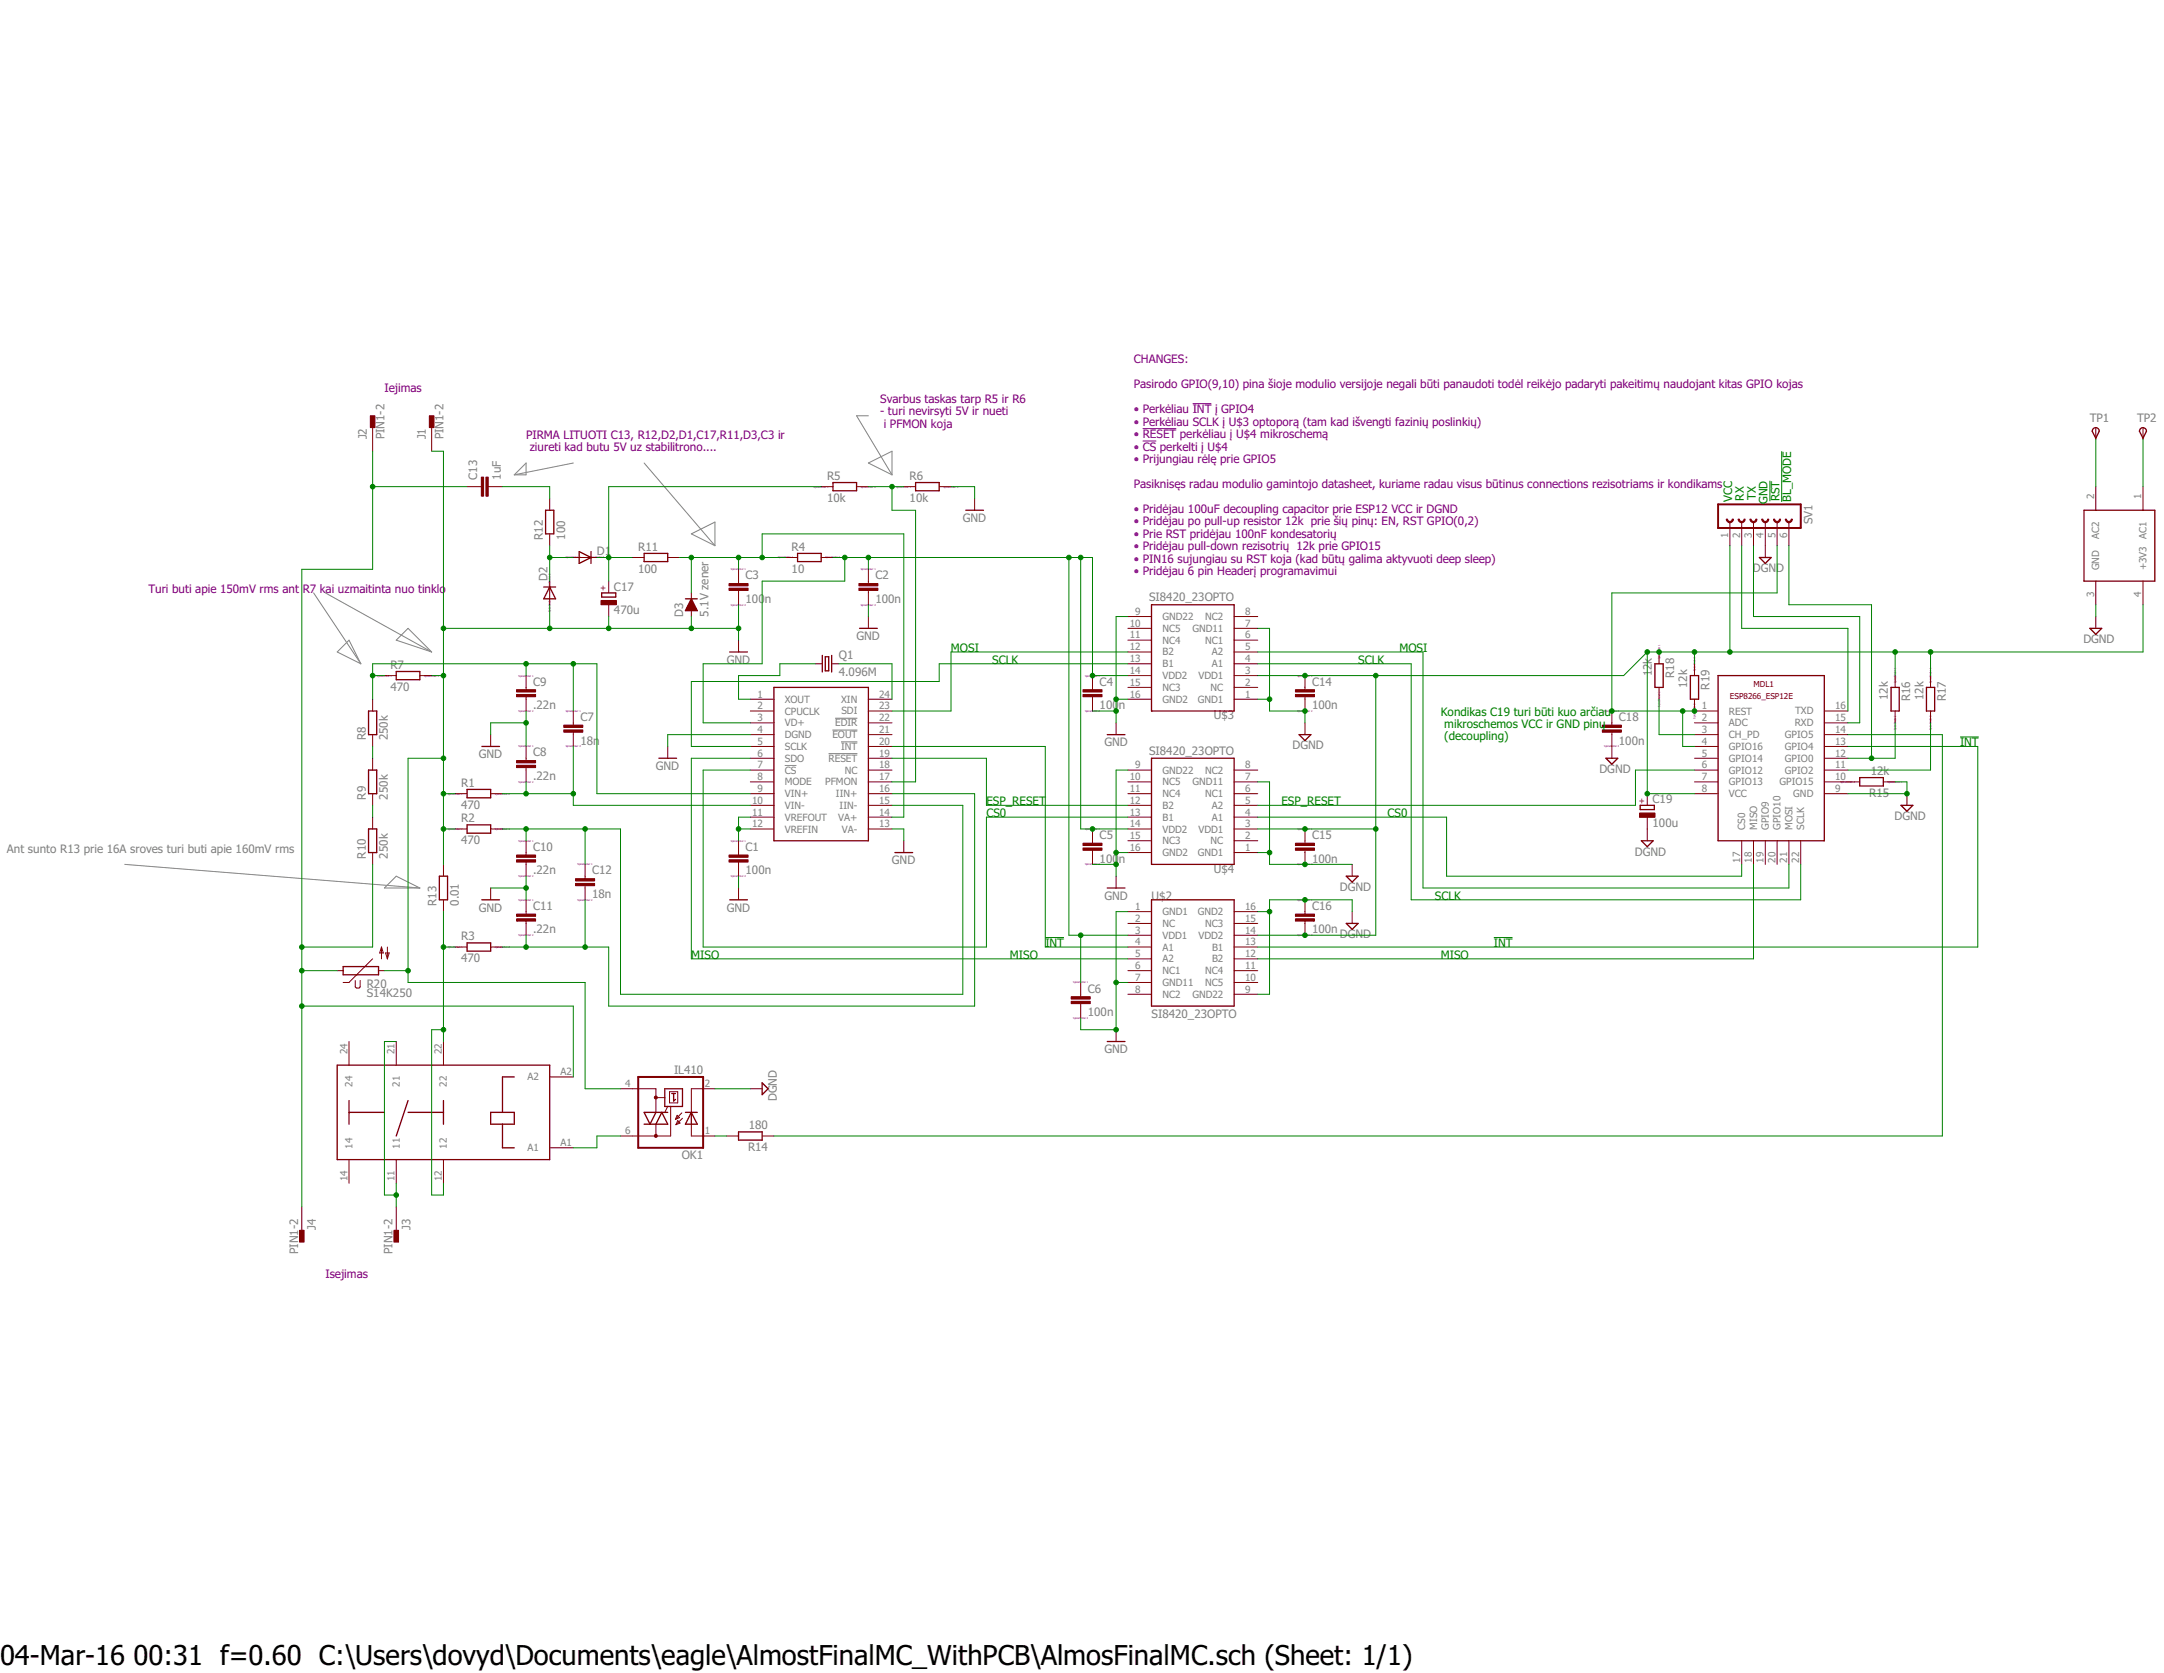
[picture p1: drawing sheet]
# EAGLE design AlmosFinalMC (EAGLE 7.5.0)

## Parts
C1  100n  C  [C0805]
C2  100n  C  [C0805]
C3  100n  C  [C0805]
C4  100n  C  [C0805]
C5  100n  C  [C0805]
C6  100n  C  [C0805]
C7  18n  C  [C0805]
C8  .22n  C  [C0805]
C9  .22n  C  [C0805]
C10  .22n  C  [C0805]
C11  .22n  C  [C0805]
C12  18n  C  [C0805]
C13  1uF  C-EU225-113X268  [C225-113X268]
C14  100n  C  [C0805]
C15  100n  C  [C0805]
C16  100n  C  [C0805]
C17  470u  CPOL-EUG  [PANASONIC_G]
C18  100n  C  [C0805]
C19  100u  CPOL-EUG  [PANASONIC_G]
D1  DIODE-DO-214AC  [DO-214AC]
D2  DIODE-DO-214AC  [DO-214AC]
D3  5.1V zener  D-FILL-SOD123  [SOD123]
J1  PIN1-2  [62221]
J2  PIN1-2  [62221]
J3  PIN1-2  [62221]
J4  PIN1-2  [62221]
MDL1  ESP8266-12EESP8266-ESP12E  [ESP8266-ESP12E]
OK1  IL410  [DIL06]
Q1  4.096M  CRYSTALHC49UP  [HC49UP]
R1  470  R  [R0805]
R2  470  R  [R0805]
R3  470  R  [R0805]
R4  10  R  [R0805]
R5  10k  R  [R0805]
R6  10k  R  [R0805]
R7  470  R  [R0805]
R8  250k  R-EU_0204/5  [0204/5]
R9  250k  R-EU_0204/5  [0204/5]
R10  250k  R-EU_0204/5  [0204/5]
R11  100  R-EU_0207/5V  [0207/5V]
R12  100  R-EU_0309/10  [0309/10]
R13  0.01  R-EU_RDH/15  [RDH/15]
R14  180  R-EU_R0805  [R0805]
R15  12k  R  [R0805]
R16  12k  R  [R0805]
R17  12k  R  [R0805]
R18  12k  R  [R0805]
R19  12k  R  [R0805]
R20  S14K250  [S14K250]
SV1  FE06-1  [FE06]
TP1  TPSPAD1-20Y  [P1-20Y]
TP2  TPSPAD1-20Y  [P1-20Y]
U$1  CS5460A  [SSOP24]
U$2  SI8420_23OPTO  [SI8420-SOIC8WB]
U$3  SI8420_23OPTO  [SI8420-SOIC8WB]
U$4  SI8420_23OPTO  [SI8420-SOIC8WB]
U$5  RAC02  [RAC02]
U$6  FINDER40-61  [FINDER40-61]

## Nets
DGND: C14.2 C15.2 C16.1 C18.2 C19.- MDL1.9(GND) OK1.2(C) R15.1 SV1.4 U$2.9(GND22) U$2.16(GND2) U$3.1(GND1) U$3.7(GND11) U$4.1(GND1) U$4.7(GND11) U$5.3(GND)
GND: C1.2 C2.2 C3.2 C4.2 C5.2 C6.2 C8.1 C9.2 C10.2 C11.1 C17.- D2.A D3.2(A) J1.1 OK1.4(A1) R1.1 R2.1 R6.2 R7.2 R13.2 R20.2 U$1.4(DGND) U$1.13(VA-) U$2.1(GND1) U$2.7(GND11) U$3.9(GND22) U$3.16(GND2) U$4.9(GND22) U$4.16(GND2)
N$1: C3.1 D3.1(C) R4.1 R11.2 U$1.14(VA+)
N$2: C2.1 C4.1 C5.1 C6.1 R4.2 U$1.3(VD+) U$2.3(VDD1) U$3.14(VDD2) U$4.14(VDD2)
N$3: R5.2 R6.1 U$1.17(PFMON)
N$4: C7.1 C9.1 R7.1 R8.2 U$1.9(VIN+)
N$5: U$1.23(SDI) U$3.12(B2)
N$6: C7.2 C8.2 R1.2 U$1.10(VIN-)
N$7: C17.+ D1.C R5.1 R11.1
N$8: D1.A D2.C R12.1
N$9: MDL1.14(GPIO5) R14.1
N$10: C10.1 C12.1 R2.2 U$1.15(IIN-)
N$11: C11.2 C12.2 R3.2 U$1.16(IIN+)
N$12: MDL1.16(TXD) SV1.2
N$13: C1.1 U$1.11(VREFOUT) U$1.12(VREFIN)
N$14: U$1.20(!INT!) U$2.4(A1)
N$15: U$1.6(SDO) U$2.5(A2)
N$16: R3.1 R13.1 U$6.12 U$6.22
N$17: C13.1 J2.1 J4.1 R10.1 R20.1 U$6.A2
N$18: R8.1 R9.2
N$19: R9.1 R10.2
N$20: C13.2 R12.2
N$21: MDL1.6(GPIO12) U$4.5(A2)
N$22: MDL1.15(RXD) SV1.3
N$23: U$1.7(!CS!) U$4.13(B1)
N$24: U$1.5(SCLK) U$3.13(B1)
N$25: U$1.19(!RESET!) U$4.12(B2)
N$26: MDL1.10(GPIO15) R15.2
N$27: MDL1.11(GPIO2) R17.2
N$28: TP1.TP(PP) U$5.2(AC2)
N$29: C14.1 C15.1 C16.2 C19.+ MDL1.8(VCC) R16.1 R17.1 R18.1 R19.1 SV1.1 U$2.14(VDD2) U$3.3(VDD1) U$4.3(VDD1) U$5.4(+3V3)
N$30: TP2.TP(PP) U$5.1(AC1)
N$31: Q1.1 U$1.1(XOUT)
N$32: Q1.2 U$1.24(XIN)
N$33: MDL1.22(SCLK) U$3.4(A1)
N$34: MDL1.17(CS0) U$4.4(A1)
N$35: OK1.1(A) R14.2
N$36: MDL1.21(MOSI) U$3.5(A2)
N$37: MDL1.3(CH_PD) R18.2
N$38: MDL1.18(MISO) U$2.12(B2)
N$39: MDL1.13(GPIO4) U$2.13(B1)
N$40: J3.1 U$6.11 U$6.21
N$42: OK1.6(A2) U$6.A1
N$43: MDL1.12(GPIO0) R16.2 SV1.6
N$45: C18.1 MDL1.1(REST) MDL1.4(GPIO16) R19.2 SV1.5
Unconnected: MDL1.2(ADC) MDL1.5(GPIO14) MDL1.7(GPIO13) MDL1.19(GPIO9) MDL1.20(GPIO10) U$1.2(CPUCLK) U$1.8(MODE) U$1.18(NC) U$1.21(!EOUT!) U$1.22(!EDIR!) U$2.2(NC) U$2.6(NC1) U$2.8(NC2) U$2.10(NC5) U$2.11(NC4) U$2.15(NC3) U$3.2(NC) U$3.6(NC1) U$3.8(NC2) U$3.10(NC5) U$3.11(NC4) U$3.15(NC3) U$4.2(NC) U$4.6(NC1) U$4.8(NC2) U$4.10(NC5) U$4.11(NC4) U$4.15(NC3) U$6.14 U$6.24

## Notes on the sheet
- Iejimas
- Svarbus taskas tarp R5 ir R6 
  - turi nevirsyti 5V ir nueti
   i PFMON koja
- PIRMA LITUOTI C13, R12,D2,D1,C17,R11,D3,C3 ir
   ziureti kad butu 5V uz stabilitrono....
- !BL_MODE!
- VCC | GND | !RST!
- RX | TX
- CHANGES:
  
  Pasirodo GPIO(9,10) pina šioje modulio versijoje negali būti panaudoti todėl reikėjo padaryti pakeitimų naudojant kitas GPIO kojas
  
  • Perkėliau !INT! į GPIO4
  • Perkėliau SCLK į U$3 optoporą (tam kad išvengti fazinių poslinkių)
  • !RESET! perkėliau į U$4 mikroschemą
  • !CS! perkelti į U$4
  • Prijungiau rėlę prie GPIO5
  
  Pasiknisęs radau modulio gamintojo datasheet, kuriame radau visus būtinus connections rezisotriams ir kondikams
  
  • Pridėjau 100uF decoupling capacitor prie ESP12 VCC ir DGND
  • Pridėjau po pull-up resistor 12k  prie šių pinų: EN, RST GPIO(0,2) 
  • Prie RST pridėjau 100nF kondesatorių 
  • Pridėjau pull-down rezisotrių  12k prie GPIO15
  • PIN16 sujungiau su RST koja (kad būtų galima aktyvuoti deep sleep)
  • Pridėjau 6 pin Headerį programavimui
- Turi buti apie 150mV rms ant R7 kai uzmaitinta nuo tinklo
- MOSI | MOSI
- SCLK | SCLK
- Kondikas C19 turi būti kuo arčiau
   mikroschemos VCC ir GND pinų
   (decoupling)
- !INT!
- ESP_RESET | ESP_RESET
- CS0 | CS0
- Ant sunto R13 prie 16A sroves turi buti apie 160mV rms
- SCLK
- !INT! | !INT!
- MISO | MISO | MISO
- Isejimas
